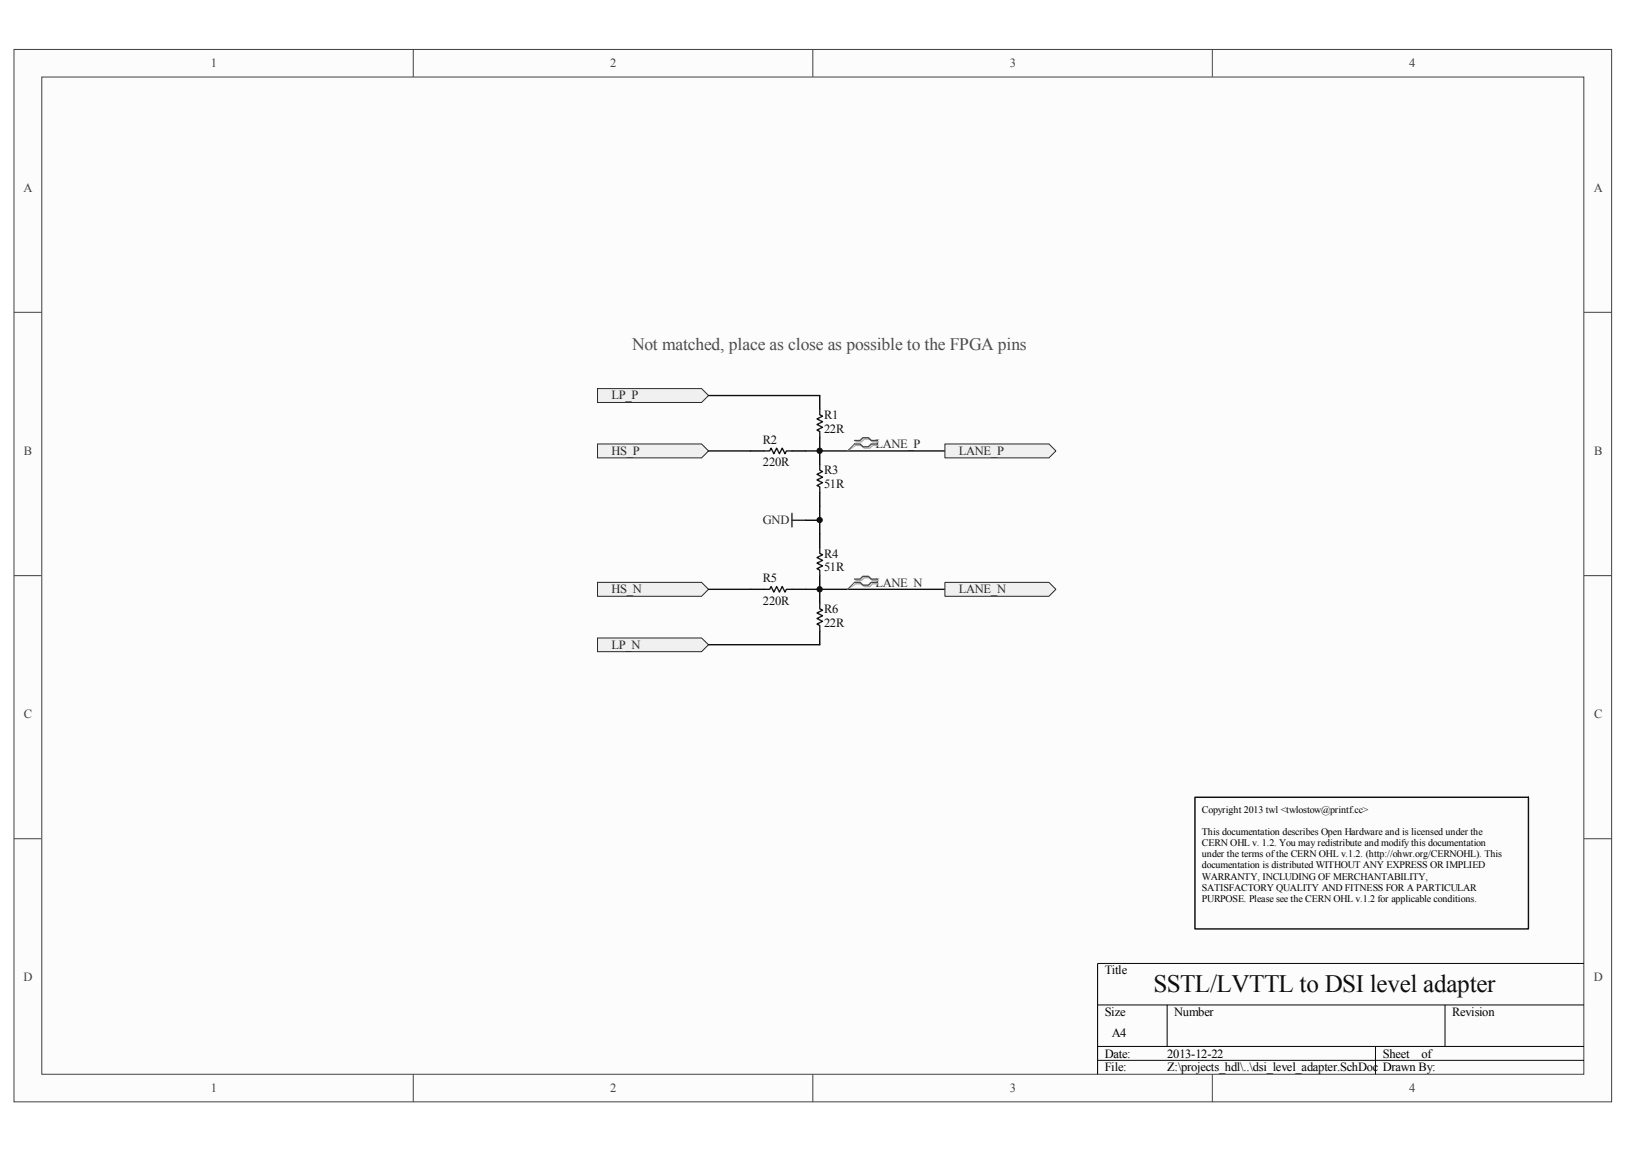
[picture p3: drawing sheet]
<svg xmlns="http://www.w3.org/2000/svg" width="297mm" height="210mm" viewBox="0 0 297 210" stroke-linecap="round" stroke-linejoin="round" font-family="sans-serif">
<path d="M2.6 9.1h291.8v192.1h-291.8z" fill="#fcfcfc"/>
<path d="M2.6 9h291.8v192.2h-291.8z" fill="none" stroke="#404040" stroke-width=".18"/>
<path d="M7.7 14.1h281.6v182.1h-281.6z" fill="#fcfcfc"/>
<g fill="none" stroke="#404040" stroke-width=".18">
<path d="M7.6 14.1h281.7v182.1h-281.7zM75.5 9v5M148.5 9v5M221.4 9v5M2.6 57h5M289.3 57h5.1M2.6 105.1h5M289.3 105.1h5.1M2.6 153.2h5M289.3 153.2h5.1M75.5 196.2v5.1M148.5 196.2v5.1"/>
<path d="M221.4 196.2v5.1"/>
</g>
<path d="M289.3 175.9h-88.8v20.3M200.5 183.5h88.8M200.5 191.1h88.8M200.5 193.6h88.8M213.2 183.5v7.6M251.2 191.1v5.1M263.9 183.5v7.6" fill="none" stroke="#000" stroke-width=".18"/>
<path d="M109.1 71h19l1.3 1.2-1.3 1.3h-19z" fill-rule="evenodd" fill="#f0f0f0"/>
<path d="M109.1 71h19l1.3 1.2-1.3 1.3h-19z" fill="none" stroke="#262626" stroke-width=".18"/>
<path d="M109.1 116.5h19l1.3 1.2-1.3 1.3h-19z" fill-rule="evenodd" fill="#f0f0f0"/>
<path d="M109.1 116.5h19l1.3 1.2-1.3 1.3h-19z" fill="none" stroke="#262626" stroke-width=".18"/>
<path d="M109.1 81.1h19l1.3 1.2-1.3 1.3h-19z" fill-rule="evenodd" fill="#f0f0f0"/>
<path d="M109.1 81.1h19l1.3 1.2-1.3 1.3h-19z" fill="none" stroke="#262626" stroke-width=".18"/>
<path d="M109.1 106.3h19l1.3 1.3-1.3 1.3h-19z" fill-rule="evenodd" fill="#f0f0f0"/>
<path d="M109.1 106.3h19l1.3 1.3-1.3 1.3h-19z" fill="none" stroke="#262626" stroke-width=".18"/>
<path d="M149.7 72.2v2.5M149.7 79.8v5.1M137 82.3h2.6M144.7 82.3h2.5M149.7 89.9v2.6M149.7 97.5v2.5M137 107.6h2.6M144.7 107.6h2.5M149.7 105.1v5.1M149.7 115.2v2.5" fill="none" stroke="#000" stroke-width=".25"/>
<path d="M149.7 74.7v1l.5 .3-1 .5 1 .5-1 .5 1 .5-1 .5 .5 .3v1M139.6 82.3h1l.2-.5 .6 1.1 .5-1.1 .5 1.1 .5-1.1 .5 1.1 .2-.6h1.1M149.7 84.9v1l.5 .2-1 .5 1 .5-1 .5 1 .5-1 .6 .5 .2v1M139.6 107.6h1l.2-.5 .6 1 .5-1 .5 1 .5-1 .5 1 .2-.5h1.1M149.7 110.2v1l.5 .2-1 .5 1 .5-1 .6 1 .5-1 .5 .5 .2v1M149.7 100v1.1l.5 .2-1 .5 1 .5-1 .5 1 .5-1 .5 .5 .3v1" fill="none" stroke="#1c1c1c" stroke-width=".25"/>
<path d="M129.4 72.2h20.3M129.4 82.3h7.6M147.2 95h2.5v2.5M147.2 82.3h25.4M149.7 92.5v2.5M129.4 107.6h7.6M129.4 117.7h20.3M147.2 107.6h25.4" fill="none" stroke="#0e0e0e" stroke-width=".25"/>
<path d="M144.7 93.7v2.5M144.7 95h2.5" fill="none" stroke="#262626" stroke-width=".25"/>
<path d="M172.6 81.1h19l1.3 1.2-1.3 1.3h-19z" fill-rule="evenodd" fill="#f0f0f0"/>
<path d="M172.6 81.1h19l1.3 1.2-1.3 1.3h-19z" fill="none" stroke="#262626" stroke-width=".18"/>
<path d="M172.6 106.3h19l1.3 1.3-1.3 1.3h-19z" fill-rule="evenodd" fill="#f0f0f0"/>
<path d="M172.6 106.3h19l1.3 1.3-1.3 1.3h-19z" fill="none" stroke="#262626" stroke-width=".18"/>
<path d="M156.3 80.7h1.1l.5-.5h1l.5 .5h1M156.3 81.3h1.1l.5 .5h1l.5-.5h1M156.3 106h1.1l.5-.5h1l.5 .5h1M156.3 106.6h1.1l.5 .5h1l.5-.5h1" fill="none" stroke="#aeaeae" stroke-width=".25"/>
<path d="M156.3 81.3l-1.5 1M156.3 106.6l-1.5 1" fill="none" stroke="#aeaeae" stroke-width=".18"/>
<path d="M156.1 80.4h1l.5-.5h1l.5 .5h1M156.1 81.1h1l.5 .5h1l.5-.5h1M156.1 105.8h1l.5-.6h1l.5 .6h1M156.1 106.3h1l.5 .6h1l.5-.6h1" fill="none" stroke="#4c4c4c" stroke-width=".25"/>
<path d="M156.1 81.1l-1.3 1.2M156.1 106.3l-1.3 1.3" fill="none" stroke="#4c4c4c" stroke-width=".18"/>
<path d="M218.3 145.6h60.9v24h-60.9z" fill="none" stroke="#000" stroke-width=".25"/>
<circle cx="149.7" cy="107.6" r=".49" fill="#0e0e0e"/>
<circle cx="149.7" cy="107.6" r=".49" fill="none" stroke="#0e0e0e" stroke-width=".18"/>
<circle cx="149.7" cy="95" r=".48" fill="#0e0e0e"/>
<circle cx="149.7" cy="95" r=".48" fill="none" stroke="#0e0e0e" stroke-width=".18"/>
<circle cx="149.7" cy="82.3" r=".49" fill="#0e0e0e"/>
<circle cx="149.7" cy="82.3" r=".49" fill="none" stroke="#0e0e0e" stroke-width=".18"/>
<text font-size="4.6" fill="#0e0e0e" x="210.7" y="181.2">SSTL/LVTTL to DSI level adapter</text>
<text font-size="3.2" fill="#4c4c4c" x="115.5" y="63.9">Not matched, place as close as possible to the FPGA pins</text>
<g font-size="2.3" fill="#404040">
<text x="38.5" y="12.2">1</text>
<text x="111.5" y="12.2">2</text>
<text x="184.4" y="12.2">3</text>
<text x="257.4" y="12.2">4</text>
<text x="4.3" y="35">A</text>
<text x="291.1" y="35">A</text>
<text x="4.4" y="83.1">B</text>
<text x="291.2" y="83.1">B</text>
<text x="4.4" y="131.2">C</text>
<text x="291.2" y="131.2">C</text>
<text x="4.3" y="179.2">D</text>
<text x="291.1" y="179.2">D</text>
<text x="38.5" y="199.4">1</text>
<text x="111.5" y="199.4">2</text>
<text x="184.4" y="199.4">3</text>
<text x="257.4" y="199.4">4</text>
</g>
<g font-size="2.3" fill="#262626">
<text x="111.7" y="72.9">LP_P</text>
<text x="111.7" y="83.1">HS_P</text>
<text x="159.9" y="81.8">LANE_P</text>
<text x="175.1" y="83.1">LANE_P</text>
<text x="139.4" y="95.7">GND</text>
<text x="159.9" y="107.1">LANE_N</text>
<text x="111.7" y="108.4">HS_N</text>
<text x="175.1" y="108.4">LANE_N</text>
<text x="111.7" y="118.5">LP_N</text>
</g>
<g font-size="2.3" fill="#0e0e0e">
<text x="150.5" y="76.5">R1</text>
<text x="139.4" y="81.1">R2</text>
<text x="150.5" y="79">22R</text>
<text x="139.4" y="85.1">220R</text>
<text x="150.5" y="89.2">51R</text>
<text x="150.5" y="86.6">R3</text>
<text x="150.5" y="101.8">R4</text>
<text x="139.4" y="106.3">R5</text>
<text x="150.5" y="104.3">51R</text>
<text x="139.4" y="110.4">220R</text>
<text x="150.5" y="111.9">R6</text>
<text x="150.5" y="114.4">22R</text>
</g>
<g font-size="2.3">
<text x="201.8" y="177.9">Title</text>
<text x="201.8" y="185.5">Size</text>
<text x="214.5" y="185.5">Number</text>
<text x="265.3" y="185.5">Revision</text>
<text x="203.1" y="189.3">A4</text>
<text x="201.8" y="193.1">Date:</text>
<text x="201.8" y="195.7">File:</text>
<text x="213.2" y="193.1">2013-12-22</text>
<text x="213.2" y="195.7">Z:\projects_hdl\..\dsi_level_adapter.SchDoc Drawn By:</text>
<text x="252.6" y="193.1">Sheet</text>
<text x="259.6" y="193.1">of</text>
</g>
<g font-size="1.8">
<text x="219.5" y="148.5">Copyright 2013 twl &lt;twlostow@printf.cc&gt;</text>
<text x="219.5" y="152.5">This documentation describes Open Hardware and is licensed under the</text>
<text x="219.5" y="154.6">CERN OHL v. 1.2. You may redistribute and modify this documentation</text>
<text x="219.5" y="156.6">under the terms of the CERN OHL v.1.2. (http://ohwr.org/CERNOHL). This</text>
<text x="219.5" y="158.6">documentation is distributed WITHOUT ANY EXPRESS OR IMPLIED</text>
<text x="219.5" y="160.6">WARRANTY, INCLUDING OF MERCHANTABILITY,</text>
<text x="219.5" y="162.6">SATISFACTORY QUALITY AND FITNESS FOR A PARTICULAR</text>
<text x="219.5" y="164.7">PURPOSE. Please see the CERN OHL v.1.2 for applicable conditions.</text>
</g>
</svg>
